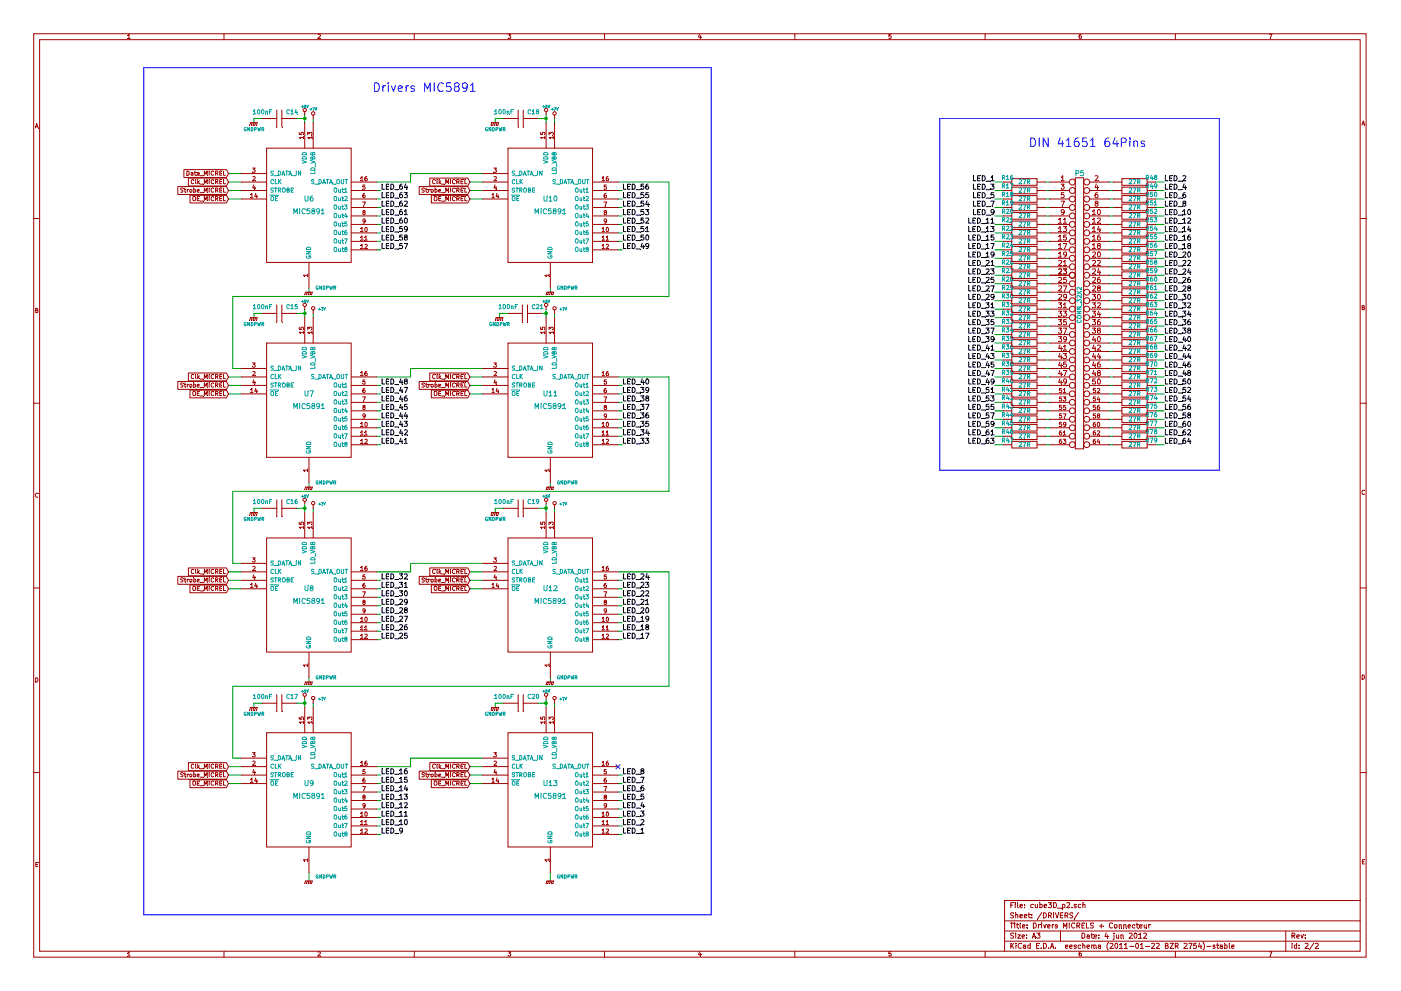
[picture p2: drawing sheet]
EESchema Schematic File Version 2  date 04.06.2012 11:26:17
LIBS:power
LIBS:device
LIBS:transistors
LIBS:conn
LIBS:linear
LIBS:regul
LIBS:74xx
LIBS:cmos4000
LIBS:adc-dac
LIBS:memory
LIBS:xilinx
LIBS:special
LIBS:microcontrollers
LIBS:dsp
LIBS:microchip
LIBS:analog_switches
LIBS:motorola
LIBS:texas
LIBS:intel
LIBS:audio
LIBS:interface
LIBS:digital-audio
LIBS:philips
LIBS:display
LIBS:cypress
LIBS:siliconi
LIBS:opto
LIBS:atmel
LIBS:contrib
LIBS:valves
LIBS:diplome
LIBS:transistor-power
LIBS:cube3D-cache
EELAYER 25  0
EELAYER END
$Descr A3 16535 11700
Sheet 2 2
Title "Drivers MICRELS + Connecteur"
Date "4 jun 2012"
Rev ""
Comp ""
Comment1 ""
Comment2 ""
Comment3 ""
Comment4 ""
$EndDescr
Text Notes 4400 1100 0    100  ~ 0
Drivers MIC5891
Wire Notes Line
	1700 10800 1700 800 
Wire Notes Line
	1700 10800 8400 10800
Wire Notes Line
	8400 10800 8400 800 
Wire Notes Line
	8400 800  1700 800 
Wire Wire Line
	5700 4650 5550 4650
Wire Wire Line
	5700 4450 5550 4450
Wire Wire Line
	2850 4550 2700 4550
Wire Wire Line
	2700 6950 2850 6950
Wire Wire Line
	2700 6750 2850 6750
Wire Wire Line
	5550 6850 5700 6850
Wire Wire Line
	5700 9250 5550 9250
Wire Wire Line
	5700 9050 5550 9050
Wire Wire Line
	2700 9150 2850 9150
Wire Wire Line
	2700 2350 2850 2350
Wire Wire Line
	2700 2150 2850 2150
Wire Wire Line
	5550 2350 5700 2350
Wire Wire Line
	5550 2150 5700 2150
Wire Wire Line
	6500 10300 6500 10400
Wire Wire Line
	11750 2550 11850 2550
Wire Wire Line
	11850 2350 11750 2350
Wire Wire Line
	11750 2750 11850 2750
Wire Wire Line
	11850 2950 11750 2950
Wire Wire Line
	11850 3150 11750 3150
Wire Wire Line
	11850 3350 11750 3350
Wire Wire Line
	11850 3550 11750 3550
Wire Wire Line
	11850 3750 11750 3750
Wire Wire Line
	11850 3950 11750 3950
Wire Wire Line
	11850 4150 11750 4150
Wire Wire Line
	11850 4350 11750 4350
Wire Wire Line
	11850 4550 11750 4550
Wire Wire Line
	11850 4750 11750 4750
Wire Wire Line
	11850 4950 11750 4950
Wire Wire Line
	11850 5150 11750 5150
Wire Wire Line
	13650 5250 13750 5250
Wire Wire Line
	13650 5050 13750 5050
Wire Wire Line
	13650 4850 13750 4850
Wire Wire Line
	13650 4650 13750 4650
Wire Wire Line
	13650 4450 13750 4450
Wire Wire Line
	13750 4250 13650 4250
Wire Wire Line
	13750 4050 13650 4050
Wire Wire Line
	13750 3850 13650 3850
Wire Wire Line
	13750 3650 13650 3650
Wire Wire Line
	13750 3450 13650 3450
Wire Wire Line
	13650 3250 13750 3250
Wire Wire Line
	13750 3050 13650 3050
Wire Wire Line
	13650 2850 13750 2850
Wire Wire Line
	13650 2650 13750 2650
Wire Wire Line
	13650 2450 13750 2450
Wire Wire Line
	13650 2250 13750 2250
Wire Wire Line
	13150 5150 13100 5150
Wire Wire Line
	13150 4950 13100 4950
Wire Wire Line
	13100 4750 13150 4750
Wire Wire Line
	13100 4550 13150 4550
Wire Wire Line
	13100 4350 13150 4350
Wire Wire Line
	13150 4150 13100 4150
Wire Wire Line
	13150 3950 13100 3950
Wire Wire Line
	13150 3750 13100 3750
Wire Wire Line
	13150 3550 13100 3550
Wire Wire Line
	13150 3350 13100 3350
Wire Wire Line
	13150 3150 13100 3150
Wire Wire Line
	13150 2950 13100 2950
Wire Wire Line
	13150 2750 13100 2750
Wire Wire Line
	13150 2550 13100 2550
Wire Wire Line
	13100 2350 13150 2350
Wire Wire Line
	13100 2150 13150 2150
Wire Wire Line
	12400 5150 12350 5150
Wire Wire Line
	12400 4950 12350 4950
Wire Wire Line
	12400 4750 12350 4750
Wire Wire Line
	12350 4550 12400 4550
Wire Wire Line
	12350 4350 12400 4350
Wire Wire Line
	12350 4150 12400 4150
Wire Wire Line
	12350 3950 12400 3950
Wire Wire Line
	12350 3750 12400 3750
Wire Wire Line
	12400 3550 12350 3550
Wire Wire Line
	12350 3350 12400 3350
Wire Wire Line
	12350 3150 12400 3150
Wire Wire Line
	12400 2950 12350 2950
Wire Wire Line
	12400 2750 12350 2750
Wire Wire Line
	12400 2550 12350 2550
Wire Wire Line
	12400 2350 12350 2350
Wire Wire Line
	12350 2150 12400 2150
Wire Wire Line
	12350 2250 12400 2250
Wire Wire Line
	12350 2450 12400 2450
Wire Wire Line
	12350 2650 12400 2650
Wire Wire Line
	12350 2850 12400 2850
Wire Wire Line
	12350 3050 12400 3050
Wire Wire Line
	12400 3250 12350 3250
Wire Wire Line
	12350 3450 12400 3450
Wire Wire Line
	12350 3650 12400 3650
Wire Wire Line
	12400 3850 12350 3850
Wire Wire Line
	12400 4050 12350 4050
Wire Wire Line
	12400 4250 12350 4250
Wire Wire Line
	12400 4450 12350 4450
Wire Wire Line
	12350 4650 12400 4650
Wire Wire Line
	12350 4850 12400 4850
Wire Wire Line
	12350 5050 12400 5050
Wire Wire Line
	12350 5250 12400 5250
Wire Wire Line
	13150 2250 13100 2250
Wire Wire Line
	13100 2450 13150 2450
Wire Wire Line
	13100 2650 13150 2650
Wire Wire Line
	13100 2850 13150 2850
Wire Wire Line
	13100 3050 13150 3050
Wire Wire Line
	13100 3250 13150 3250
Wire Wire Line
	13100 3450 13150 3450
Wire Wire Line
	13100 3650 13150 3650
Wire Wire Line
	13100 3850 13150 3850
Wire Wire Line
	13100 4050 13150 4050
Wire Wire Line
	13100 4250 13150 4250
Wire Wire Line
	13150 4450 13100 4450
Wire Wire Line
	13150 4650 13100 4650
Wire Wire Line
	13100 4850 13150 4850
Wire Wire Line
	13100 5050 13150 5050
Wire Wire Line
	13100 5250 13150 5250
Wire Wire Line
	11750 2150 11850 2150
Wire Wire Line
	13750 2150 13650 2150
Wire Wire Line
	13650 2350 13750 2350
Wire Wire Line
	13750 2550 13650 2550
Wire Wire Line
	13650 2750 13750 2750
Wire Wire Line
	13650 2950 13750 2950
Wire Wire Line
	13650 3150 13750 3150
Wire Wire Line
	13650 3350 13750 3350
Wire Wire Line
	13650 3550 13750 3550
Wire Wire Line
	13650 3750 13750 3750
Wire Wire Line
	13650 3950 13750 3950
Wire Wire Line
	13650 4150 13750 4150
Wire Wire Line
	13650 4350 13750 4350
Wire Wire Line
	13750 4550 13650 4550
Wire Wire Line
	13750 4750 13650 4750
Wire Wire Line
	13650 4950 13750 4950
Wire Wire Line
	13750 5150 13650 5150
Wire Wire Line
	11750 5250 11850 5250
Wire Wire Line
	11750 5050 11850 5050
Wire Wire Line
	11750 4850 11850 4850
Wire Wire Line
	11750 4650 11850 4650
Wire Wire Line
	11750 4450 11850 4450
Wire Wire Line
	11750 4250 11850 4250
Wire Wire Line
	11750 4050 11850 4050
Wire Wire Line
	11750 3850 11850 3850
Wire Wire Line
	11750 3650 11850 3650
Wire Wire Line
	11750 3450 11850 3450
Wire Wire Line
	11750 3250 11850 3250
Wire Wire Line
	11750 3050 11850 3050
Wire Wire Line
	11750 2850 11850 2850
Wire Wire Line
	11750 2250 11850 2250
Wire Wire Line
	11750 2450 11850 2450
Wire Wire Line
	11850 2650 11750 2650
Wire Wire Line
	7300 2450 7350 2450
Wire Wire Line
	7300 2650 7350 2650
Wire Wire Line
	7300 2850 7350 2850
Wire Wire Line
	7350 2350 7300 2350
Wire Wire Line
	4450 2950 4500 2950
Wire Wire Line
	4500 2750 4450 2750
Wire Wire Line
	4500 2550 4450 2550
Wire Wire Line
	4500 2350 4450 2350
Wire Wire Line
	4500 4550 4450 4550
Wire Wire Line
	4500 4750 4450 4750
Wire Wire Line
	4500 4950 4450 4950
Wire Wire Line
	4500 5150 4450 5150
Wire Wire Line
	7300 5250 7350 5250
Wire Wire Line
	7300 5050 7350 5050
Wire Wire Line
	7300 4850 7350 4850
Wire Wire Line
	7300 4650 7350 4650
Wire Wire Line
	4450 7550 4500 7550
Wire Wire Line
	4450 7350 4500 7350
Wire Wire Line
	4450 7150 4500 7150
Wire Wire Line
	4450 6950 4500 6950
Wire Wire Line
	7350 6850 7300 6850
Wire Wire Line
	7350 7050 7300 7050
Wire Wire Line
	7350 7250 7300 7250
Wire Wire Line
	7300 7450 7350 7450
Wire Wire Line
	4500 9150 4450 9150
Wire Wire Line
	4450 9350 4500 9350
Wire Wire Line
	4450 9550 4500 9550
Wire Wire Line
	4450 9750 4500 9750
Wire Wire Line
	7350 9850 7300 9850
Wire Wire Line
	7350 9650 7300 9650
Wire Wire Line
	7350 9450 7300 9450
Wire Wire Line
	7300 9250 7350 9250
Wire Wire Line
	4450 6750 4850 6750
Wire Wire Line
	4450 9050 4850 9050
Wire Wire Line
	2750 5800 7900 5800
Wire Wire Line
	4450 2150 4850 2150
Wire Wire Line
	3650 8000 3650 8050
Wire Wire Line
	3100 8300 3000 8300
Wire Wire Line
	3000 8300 3000 8350
Wire Wire Line
	3100 6000 3000 6000
Wire Wire Line
	3000 6000 3000 6050
Wire Wire Line
	6000 3700 5900 3700
Wire Wire Line
	5900 3700 5900 3750
Wire Wire Line
	3000 1450 3000 1400
Wire Wire Line
	3000 1400 3100 1400
Wire Wire Line
	6500 5700 6500 5750
Connection ~ 3600 6000
Wire Wire Line
	3500 6000 3600 6000
Connection ~ 6450 6000
Wire Wire Line
	6350 6000 6450 6000
Connection ~ 6450 1400
Wire Wire Line
	6350 1400 6450 1400
Connection ~ 3600 3700
Wire Wire Line
	3500 3700 3600 3700
Connection ~ 6450 3700
Wire Wire Line
	6400 3700 6450 3700
Wire Wire Line
	6450 8250 6450 8350
Wire Wire Line
	3600 8250 3600 8350
Wire Wire Line
	2850 8950 2750 8950
Wire Wire Line
	2750 8950 2750 8100
Wire Wire Line
	2850 6650 2750 6650
Wire Wire Line
	2750 6650 2750 5800
Wire Wire Line
	7900 5800 7900 4450
Wire Wire Line
	7900 4450 7300 4450
Wire Wire Line
	6450 1450 6450 1350
Wire Wire Line
	3700 1450 3700 1400
Wire Wire Line
	6550 3750 6550 3700
Wire Wire Line
	3700 6050 3700 6000
Wire Wire Line
	6550 8350 6550 8300
Wire Wire Line
	6500 3400 6500 3450
Wire Wire Line
	5700 8950 4850 8950
Wire Wire Line
	4850 8950 4850 9050
Wire Wire Line
	5700 2050 4850 2050
Wire Wire Line
	4850 2050 4850 2150
Wire Wire Line
	4850 4350 4850 4450
Wire Wire Line
	4850 6750 4850 6650
Wire Wire Line
	4850 6650 5700 6650
Wire Wire Line
	3650 3400 3650 3450
Wire Wire Line
	3700 8350 3700 8300
Wire Wire Line
	6550 6050 6550 6000
Wire Wire Line
	3700 3750 3700 3700
Wire Wire Line
	6550 1450 6550 1400
Wire Wire Line
	3600 1450 3600 1350
Wire Wire Line
	7300 2150 7900 2150
Wire Wire Line
	7900 2150 7900 3500
Wire Wire Line
	2750 4350 2750 3500
Wire Wire Line
	2750 4350 2850 4350
Wire Wire Line
	7300 6750 7900 6750
Wire Wire Line
	7900 6750 7900 8100
Wire Wire Line
	4850 4350 5700 4350
Wire Wire Line
	3500 8300 3600 8300
Connection ~ 3600 8300
Wire Wire Line
	6350 8300 6450 8300
Connection ~ 6450 8300
Wire Wire Line
	6450 3750 6450 3650
Wire Wire Line
	3600 3750 3600 3650
Wire Wire Line
	3500 1400 3600 1400
Connection ~ 3600 1400
Wire Wire Line
	6450 6050 6450 5950
Wire Wire Line
	3600 6050 3600 5950
Wire Wire Line
	3650 5700 3650 5750
Wire Wire Line
	5850 1450 5850 1400
Wire Wire Line
	5850 1400 5950 1400
Wire Wire Line
	3000 3750 3000 3700
Wire Wire Line
	3000 3700 3100 3700
Wire Wire Line
	5850 6050 5850 6000
Wire Wire Line
	5850 6000 5950 6000
Wire Wire Line
	5850 8350 5850 8300
Wire Wire Line
	5850 8300 5950 8300
Wire Wire Line
	6500 8000 6500 8050
Wire Wire Line
	2750 3500 7900 3500
Wire Wire Line
	7900 8100 2750 8100
Wire Wire Line
	4850 4450 4450 4450
Wire Wire Line
	7350 9150 7300 9150
Wire Wire Line
	7350 9350 7300 9350
Wire Wire Line
	7300 9550 7350 9550
Wire Wire Line
	7300 9750 7350 9750
Wire Wire Line
	4500 9850 4450 9850
Wire Wire Line
	4500 9650 4450 9650
Wire Wire Line
	4500 9450 4450 9450
Wire Wire Line
	4500 9250 4450 9250
Wire Wire Line
	7350 7550 7300 7550
Wire Wire Line
	7350 7350 7300 7350
Wire Wire Line
	7350 7150 7300 7150
Wire Wire Line
	7350 6950 7300 6950
Wire Wire Line
	4500 6850 4450 6850
Wire Wire Line
	4500 7050 4450 7050
Wire Wire Line
	4500 7250 4450 7250
Wire Wire Line
	4500 7450 4450 7450
Wire Wire Line
	7350 4550 7300 4550
Wire Wire Line
	7350 4750 7300 4750
Wire Wire Line
	7350 4950 7300 4950
Wire Wire Line
	7350 5150 7300 5150
Wire Wire Line
	4500 5250 4450 5250
Wire Wire Line
	4500 5050 4450 5050
Wire Wire Line
	4500 4850 4450 4850
Wire Wire Line
	4500 4650 4450 4650
Wire Wire Line
	4500 2250 4450 2250
Wire Wire Line
	4500 2450 4450 2450
Wire Wire Line
	4500 2650 4450 2650
Wire Wire Line
	4500 2850 4450 2850
Wire Wire Line
	7300 2250 7350 2250
Wire Wire Line
	7350 2950 7300 2950
Wire Wire Line
	7350 2750 7300 2750
Wire Wire Line
	7300 2550 7350 2550
Wire Wire Line
	3650 10300 3650 10400
Wire Wire Line
	5700 2250 5550 2250
Wire Wire Line
	2850 2050 2700 2050
Wire Wire Line
	2850 2250 2700 2250
Wire Wire Line
	2850 9050 2700 9050
Wire Wire Line
	2850 9250 2700 9250
Wire Wire Line
	5550 9150 5700 9150
Wire Wire Line
	5700 6750 5550 6750
Wire Wire Line
	5700 6950 5550 6950
Wire Wire Line
	2850 6850 2700 6850
Wire Wire Line
	2700 4450 2850 4450
Wire Wire Line
	2700 4650 2850 4650
Wire Wire Line
	5550 4550 5700 4550
Wire Notes Line
	14400 1400 11100 1400
Wire Notes Line
	14400 1400 14400 5550
Wire Notes Line
	14400 5550 11100 5550
Wire Notes Line
	11100 5550 11100 1400
Text Notes 12150 1750 0    100  ~ 0
DIN 41651 64Pins
Text GLabel 2700 9050 0    50   Input ~ 0
Clk_MICREL
Text GLabel 2700 9150 0    50   Input ~ 0
Strobe_MICREL
Text GLabel 2700 9250 0    50   Input ~ 0
~OE_MICREL
Text GLabel 5550 9250 0    50   Input ~ 0
~OE_MICREL
Text GLabel 5550 9150 0    50   Input ~ 0
Strobe_MICREL
Text GLabel 5550 9050 0    50   Input ~ 0
Clk_MICREL
Text GLabel 5550 6750 0    50   Input ~ 0
Clk_MICREL
Text GLabel 5550 6850 0    50   Input ~ 0
Strobe_MICREL
Text GLabel 5550 6950 0    50   Input ~ 0
~OE_MICREL
Text GLabel 2700 6950 0    50   Input ~ 0
~OE_MICREL
Text GLabel 2700 6850 0    50   Input ~ 0
Strobe_MICREL
Text GLabel 2700 6750 0    50   Input ~ 0
Clk_MICREL
Text GLabel 5550 4450 0    50   Input ~ 0
Clk_MICREL
Text GLabel 5550 4550 0    50   Input ~ 0
Strobe_MICREL
Text GLabel 5550 4650 0    50   Input ~ 0
~OE_MICREL
Text GLabel 2700 4650 0    50   Input ~ 0
~OE_MICREL
Text GLabel 2700 4550 0    50   Input ~ 0
Strobe_MICREL
Text GLabel 2700 4450 0    50   Input ~ 0
Clk_MICREL
Text GLabel 5550 2150 0    50   Input ~ 0
Clk_MICREL
Text GLabel 5550 2250 0    50   Input ~ 0
Strobe_MICREL
Text GLabel 5550 2350 0    50   Input ~ 0
~OE_MICREL
Text GLabel 2700 2350 0    50   Input ~ 0
~OE_MICREL
Text GLabel 2700 2250 0    50   Input ~ 0
Strobe_MICREL
Text GLabel 2700 2150 0    50   Input ~ 0
Clk_MICREL
Text GLabel 2700 2050 0    50   Input ~ 0
Data_MICREL
$Comp
L GNDPWR #PWR037
U 1 1
P 6500 10400
F 0 "#PWR037" H 6500 10450 40  0001 C CNN
F 1 "GNDPWR" H 6700 10450 40  0000 C CNN
	1    6500 10400
	1    0    0    -1  
$EndComp
$Comp
L GNDPWR #PWR038
U 1 1
P 3650 10400
F 0 "#PWR038" H 3650 10450 40  0001 C CNN
F 1 "GNDPWR" H 3850 10450 40  0000 C CNN
	1    3650 10400
	1    0    0    -1  
$EndComp
$Comp
L MIC5891 U6
U 1 1
P 3650 2400
F 0 "U6" H 3650 2450 60  0000 C CNN
F 1 "MIC5891" H 3650 2300 60  0000 C CNN
	1    3650 2400
	1    0    0    -1  
$EndComp
$Comp
L MIC5891 U7
U 1 1
P 3650 4700
F 0 "U7" H 3650 4750 60  0000 C CNN
F 1 "MIC5891" H 3650 4600 60  0000 C CNN
	1    3650 4700
	1    0    0    -1  
$EndComp
$Comp
L MIC5891 U10
U 1 1
P 6500 2400
F 0 "U10" H 6500 2450 60  0000 C CNN
F 1 "MIC5891" H 6500 2300 60  0000 C CNN
	1    6500 2400
	1    0    0    -1  
$EndComp
$Comp
L MIC5891 U11
U 1 1
P 6500 4700
F 0 "U11" H 6500 4750 60  0000 C CNN
F 1 "MIC5891" H 6500 4600 60  0000 C CNN
	1    6500 4700
	1    0    0    -1  
$EndComp
$Comp
L MIC5891 U13
U 1 1
P 6500 9300
F 0 "U13" H 6500 9350 60  0000 C CNN
F 1 "MIC5891" H 6500 9200 60  0000 C CNN
	1    6500 9300
	1    0    0    -1  
$EndComp
$Comp
L MIC5891 U12
U 1 1
P 6500 7000
F 0 "U12" H 6500 7050 60  0000 C CNN
F 1 "MIC5891" H 6500 6900 60  0000 C CNN
	1    6500 7000
	1    0    0    -1  
$EndComp
$Comp
L MIC5891 U9
U 1 1
P 3650 9300
F 0 "U9" H 3650 9350 60  0000 C CNN
F 1 "MIC5891" H 3650 9200 60  0000 C CNN
	1    3650 9300
	1    0    0    -1  
$EndComp
$Comp
L MIC5891 U8
U 1 1
P 3650 7000
F 0 "U8" H 3650 7050 60  0000 C CNN
F 1 "MIC5891" H 3650 6900 60  0000 C CNN
	1    3650 7000
	1    0    0    -1  
$EndComp
$Comp
L GNDPWR #PWR039
U 1 1
P 3650 3450
F 0 "#PWR039" H 3650 3500 40  0001 C CNN
F 1 "GNDPWR" H 3850 3500 40  0000 C CNN
	1    3650 3450
	1    0    0    -1  
$EndComp
$Comp
L GNDPWR #PWR040
U 1 1
P 6500 3450
F 0 "#PWR040" H 6500 3500 40  0001 C CNN
F 1 "GNDPWR" H 6700 3500 40  0000 C CNN
	1    6500 3450
	1    0    0    -1  
$EndComp
$Comp
L +7V #PWR041
U 1 1
P 3700 1400
F 0 "#PWR041" H 3700 1360 30  0001 C CNN
F 1 "+7V" H 3700 1510 30  0000 C CNN
	1    3700 1400
	1    0    0    -1  
$EndComp
$Comp
L +7V #PWR042
U 1 1
P 6550 1400
F 0 "#PWR042" H 6550 1360 30  0001 C CNN
F 1 "+7V" H 6550 1510 30  0000 C CNN
	1    6550 1400
	1    0    0    -1  
$EndComp
$Comp
L +7V #PWR043
U 1 1
P 3700 3700
F 0 "#PWR043" H 3700 3660 30  0001 C CNN
F 1 "+7V" H 3800 3750 30  0000 C CNN
	1    3700 3700
	1    0    0    -1  
$EndComp
$Comp
L +7V #PWR044
U 1 1
P 6550 3700
F 0 "#PWR044" H 6550 3660 30  0001 C CNN
F 1 "+7V" H 6650 3750 30  0000 C CNN
	1    6550 3700
	1    0    0    -1  
$EndComp
$Comp
L +7V #PWR045
U 1 1
P 3700 6000
F 0 "#PWR045" H 3700 5960 30  0001 C CNN
F 1 "+7V" H 3800 6050 30  0000 C CNN
	1    3700 6000
	1    0    0    -1  
$EndComp
$Comp
L +7V #PWR046
U 1 1
P 6550 6000
F 0 "#PWR046" H 6550 5960 30  0001 C CNN
F 1 "+7V" H 6650 6050 30  0000 C CNN
	1    6550 6000
	1    0    0    -1  
$EndComp
$Comp
L +7V #PWR047
U 1 1
P 3700 8300
F 0 "#PWR047" H 3700 8260 30  0001 C CNN
F 1 "+7V" H 3800 8350 30  0000 C CNN
	1    3700 8300
	1    0    0    -1  
$EndComp
$Comp
L +7V #PWR048
U 1 1
P 6550 8300
F 0 "#PWR048" H 6550 8260 30  0001 C CNN
F 1 "+7V" H 6650 8350 30  0000 C CNN
	1    6550 8300
	1    0    0    -1  
$EndComp
$Comp
L +5V #PWR049
U 1 1
P 3600 1350
F 0 "#PWR049" H 3600 1440 20  0001 C CNN
F 1 "+5V" H 3600 1440 30  0000 C CNN
	1    3600 1350
	1    0    0    -1  
$EndComp
$Comp
L +5V #PWR050
U 1 1
P 6450 1350
F 0 "#PWR050" H 6450 1440 20  0001 C CNN
F 1 "+5V" H 6450 1440 30  0000 C CNN
	1    6450 1350
	1    0    0    -1  
$EndComp
$Comp
L GNDPWR #PWR051
U 1 1
P 3650 5750
F 0 "#PWR051" H 3650 5800 40  0001 C CNN
F 1 "GNDPWR" H 3850 5800 40  0000 C CNN
	1    3650 5750
	1    0    0    -1  
$EndComp
$Comp
L GNDPWR #PWR052
U 1 1
P 6500 5750
F 0 "#PWR052" H 6500 5800 40  0001 C CNN
F 1 "GNDPWR" H 6700 5800 40  0000 C CNN
	1    6500 5750
	1    0    0    -1  
$EndComp
$Comp
L GNDPWR #PWR053
U 1 1
P 6500 8050
F 0 "#PWR053" H 6500 8100 40  0001 C CNN
F 1 "GNDPWR" H 6700 8100 40  0000 C CNN
	1    6500 8050
	1    0    0    -1  
$EndComp
$Comp
L GNDPWR #PWR054
U 1 1
P 3650 8050
F 0 "#PWR054" H 3650 8100 40  0001 C CNN
F 1 "GNDPWR" H 3850 8100 40  0000 C CNN
	1    3650 8050
	1    0    0    -1  
$EndComp
$Comp
L C C14
U 1 1
P 3300 1400
F 0 "C14" V 3200 1550 50  0000 L CNN
F 1 "100nF" V 3200 1200 50  0000 L CNN
	1    3300 1400
	0    1    1    0   
$EndComp
$Comp
L C C18
U 1 1
P 6150 1400
F 0 "C18" V 6050 1550 50  0000 L CNN
F 1 "100nF" V 6050 1200 50  0000 L CNN
	1    6150 1400
	0    1    1    0   
$EndComp
$Comp
L +5V #PWR055
U 1 1
P 3600 3650
F 0 "#PWR055" H 3600 3740 20  0001 C CNN
F 1 "+5V" H 3600 3740 30  0000 C CNN
	1    3600 3650
	1    0    0    -1  
$EndComp
$Comp
L C C15
U 1 1
P 3300 3700
F 0 "C15" V 3200 3850 50  0000 L CNN
F 1 "100nF" V 3200 3500 50  0000 L CNN
	1    3300 3700
	0    1    1    0   
$EndComp
$Comp
L C C21
U 1 1
P 6200 3700
F 0 "C21" V 6100 3850 50  0000 L CNN
F 1 "100nF" V 6100 3500 50  0000 L CNN
	1    6200 3700
	0    1    1    0   
$EndComp
$Comp
L +5V #PWR056
U 1 1
P 6450 3650
F 0 "#PWR056" H 6450 3740 20  0001 C CNN
F 1 "+5V" H 6450 3740 30  0000 C CNN
	1    6450 3650
	1    0    0    -1  
$EndComp
$Comp
L C C16
U 1 1
P 3300 6000
F 0 "C16" V 3200 6150 50  0000 L CNN
F 1 "100nF" V 3200 5800 50  0000 L CNN
	1    3300 6000
	0    1    1    0   
$EndComp
$Comp
L C C19
U 1 1
P 6150 6000
F 0 "C19" V 6050 6150 50  0000 L CNN
F 1 "100nF" V 6050 5800 50  0000 L CNN
	1    6150 6000
	0    1    1    0   
$EndComp
$Comp
L C C17
U 1 1
P 3300 8300
F 0 "C17" V 3200 8450 50  0000 L CNN
F 1 "100nF" V 3200 8100 50  0000 L CNN
	1    3300 8300
	0    1    1    0   
$EndComp
$Comp
L C C20
U 1 1
P 6150 8300
F 0 "C20" V 6050 8450 50  0000 L CNN
F 1 "100nF" V 6050 8100 50  0000 L CNN
	1    6150 8300
	0    1    1    0   
$EndComp
$Comp
L +5V #PWR057
U 1 1
P 3600 5950
F 0 "#PWR057" H 3600 6040 20  0001 C CNN
F 1 "+5V" H 3600 6040 30  0000 C CNN
	1    3600 5950
	1    0    0    -1  
$EndComp
$Comp
L +5V #PWR058
U 1 1
P 6450 5950
F 0 "#PWR058" H 6450 6040 20  0001 C CNN
F 1 "+5V" H 6450 6040 30  0000 C CNN
	1    6450 5950
	1    0    0    -1  
$EndComp
$Comp
L +5V #PWR059
U 1 1
P 6450 8250
F 0 "#PWR059" H 6450 8340 20  0001 C CNN
F 1 "+5V" H 6450 8340 30  0000 C CNN
	1    6450 8250
	1    0    0    -1  
$EndComp
$Comp
L +5V #PWR060
U 1 1
P 3600 8250
F 0 "#PWR060" H 3600 8340 20  0001 C CNN
F 1 "+5V" H 3600 8340 30  0000 C CNN
	1    3600 8250
	1    0    0    -1  
$EndComp
$Comp
L GNDPWR #PWR061
U 1 1
P 3000 1450
F 0 "#PWR061" H 3000 1500 40  0001 C CNN
F 1 "GNDPWR" H 3000 1370 40  0000 C CNN
	1    3000 1450
	1    0    0    -1  
$EndComp
$Comp
L GNDPWR #PWR062
U 1 1
P 5850 1450
F 0 "#PWR062" H 5850 1500 40  0001 C CNN
F 1 "GNDPWR" H 5850 1370 40  0000 C CNN
	1    5850 1450
	1    0    0    -1  
$EndComp
$Comp
L GNDPWR #PWR063
U 1 1
P 5900 3750
F 0 "#PWR063" H 5900 3800 40  0001 C CNN
F 1 "GNDPWR" H 5900 3670 40  0000 C CNN
	1    5900 3750
	1    0    0    -1  
$EndComp
$Comp
L GNDPWR #PWR064
U 1 1
P 3000 3750
F 0 "#PWR064" H 3000 3800 40  0001 C CNN
F 1 "GNDPWR" H 3000 3670 40  0000 C CNN
	1    3000 3750
	1    0    0    -1  
$EndComp
$Comp
L GNDPWR #PWR065
U 1 1
P 3000 6050
F 0 "#PWR065" H 3000 6100 40  0001 C CNN
F 1 "GNDPWR" H 3000 5970 40  0000 C CNN
	1    3000 6050
	1    0    0    -1  
$EndComp
$Comp
L GNDPWR #PWR066
U 1 1
P 5850 6050
F 0 "#PWR066" H 5850 6100 40  0001 C CNN
F 1 "GNDPWR" H 5850 5970 40  0000 C CNN
	1    5850 6050
	1    0    0    -1  
$EndComp
$Comp
L GNDPWR #PWR067
U 1 1
P 3000 8350
F 0 "#PWR067" H 3000 8400 40  0001 C CNN
F 1 "GNDPWR" H 3000 8270 40  0000 C CNN
	1    3000 8350
	1    0    0    -1  
$EndComp
$Comp
L GNDPWR #PWR068
U 1 1
P 5850 8350
F 0 "#PWR068" H 5850 8400 40  0001 C CNN
F 1 "GNDPWR" H 5850 8270 40  0000 C CNN
	1    5850 8350
	1    0    0    -1  
$EndComp
NoConn ~ 7300 9050
Text Label 7350 9850 0    60   ~ 0
LED_1
Text Label 7350 9750 0    60   ~ 0
LED_2
Text Label 7350 9650 0    60   ~ 0
LED_3
Text Label 7350 9550 0    60   ~ 0
LED_4
Text Label 7350 9450 0    60   ~ 0
LED_5
Text Label 7350 9350 0    60   ~ 0
LED_6
Text Label 7350 9250 0    60   ~ 0
LED_7
Text Label 7350 9150 0    60   ~ 0
LED_8
Text Label 4500 9850 0    60   ~ 0
LED_9
Text Label 4500 9750 0    60   ~ 0
LED_10
Text Label 4500 9650 0    60   ~ 0
LED_11
Text Label 4500 9550 0    60   ~ 0
LED_12
Text Label 4500 9450 0    60   ~ 0
LED_13
Text Label 4500 9350 0    60   ~ 0
LED_14
Text Label 4500 9250 0    60   ~ 0
LED_15
Text Label 4500 9150 0    60   ~ 0
LED_16
Text Label 7350 7550 0    60   ~ 0
LED_17
Text Label 7350 7450 0    60   ~ 0
LED_18
Text Label 7350 7350 0    60   ~ 0
LED_19
Text Label 7350 7250 0    60   ~ 0
LED_20
Text Label 7350 7150 0    60   ~ 0
LED_21
Text Label 7350 7050 0    60   ~ 0
LED_22
Text Label 7350 6950 0    60   ~ 0
LED_23
Text Label 7350 6850 0    60   ~ 0
LED_24
Text Label 4500 6950 0    60   ~ 0
LED_31
Text Label 4500 7050 0    60   ~ 0
LED_30
Text Label 4500 7150 0    60   ~ 0
LED_29
Text Label 4500 7250 0    60   ~ 0
LED_28
Text Label 4500 7350 0    60   ~ 0
LED_27
Text Label 4500 7450 0    60   ~ 0
LED_26
Text Label 4500 7550 0    60   ~ 0
LED_25
Text Label 7350 5250 0    60   ~ 0
LED_33
Text Label 7350 5150 0    60   ~ 0
LED_34
Text Label 7350 5050 0    60   ~ 0
LED_35
Text Label 7350 4950 0    60   ~ 0
LED_36
Text Label 7350 4850 0    60   ~ 0
LED_37
Text Label 7350 4750 0    60   ~ 0
LED_38
Text Label 7350 4650 0    60   ~ 0
LED_39
Text Label 7350 4550 0    60   ~ 0
LED_40
Text Label 4500 4550 0    60   ~ 0
LED_48
Text Label 4500 4650 0    60   ~ 0
LED_47
Text Label 4500 4750 0    60   ~ 0
LED_46
Text Label 4500 4850 0    60   ~ 0
LED_45
Text Label 4500 4950 0    60   ~ 0
LED_44
Text Label 4500 5050 0    60   ~ 0
LED_43
Text Label 4500 5150 0    60   ~ 0
LED_42
Text Label 4500 5250 0    60   ~ 0
LED_41
Text Label 7350 2950 0    60   ~ 0
LED_49
Text Label 7350 2850 0    60   ~ 0
LED_50
Text Label 7350 2750 0    60   ~ 0
LED_51
Text Label 7350 2650 0    60   ~ 0
LED_52
Text Label 7350 2550 0    60   ~ 0
LED_53
Text Label 7350 2450 0    60   ~ 0
LED_54
Text Label 7350 2350 0    60   ~ 0
LED_55
Text Label 7350 2250 0    60   ~ 0
LED_56
Text Label 4500 2250 0    60   ~ 0
LED_64
Text Label 4500 2350 0    60   ~ 0
LED_63
Text Label 4500 2450 0    60   ~ 0
LED_62
Text Label 4500 2550 0    60   ~ 0
LED_61
Text Label 4500 2650 0    60   ~ 0
LED_60
Text Label 4500 2750 0    60   ~ 0
LED_59
Text Label 4500 2850 0    60   ~ 0
LED_58
Text Label 4500 2950 0    60   ~ 0
LED_57
Text Label 4500 6850 0    60   ~ 0
LED_32
$Comp
L CONN_32X2 P5
U 1 1
P 12750 3600
F 0 "P5" H 12750 5150 60  0000 C CNN
F 1 "CONN_32X2" V 12750 3600 50  0000 C CNN
	1    12750 3600
	1    0    0    -1  
$EndComp
$Comp
L R R16
U 1 1
P 12100 2150
F 0 "R16" V 12050 1950 50  0000 C CNN
F 1 "27R" V 12100 2150 50  0000 C CNN
	1    12100 2150
	0    1    1    0   
$EndComp
$Comp
L R R17
U 1 1
P 12100 2250
F 0 "R17" V 12050 2050 50  0000 C CNN
F 1 "27R" V 12100 2250 50  0000 C CNN
	1    12100 2250
	0    1    1    0   
$EndComp
$Comp
L R R18
U 1 1
P 12100 2350
F 0 "R18" V 12050 2150 50  0000 C CNN
F 1 "27R" V 12100 2350 50  0000 C CNN
	1    12100 2350
	0    1    1    0   
$EndComp
$Comp
L R R19
U 1 1
P 12100 2450
F 0 "R19" V 12050 2250 50  0000 C CNN
F 1 "27R" V 12100 2450 50  0000 C CNN
	1    12100 2450
	0    1    1    0   
$EndComp
$Comp
L R R20
U 1 1
P 12100 2550
F 0 "R20" V 12050 2350 50  0000 C CNN
F 1 "27R" V 12100 2550 50  0000 C CNN
	1    12100 2550
	0    1    1    0   
$EndComp
$Comp
L R R21
U 1 1
P 12100 2650
F 0 "R21" V 12050 2450 50  0000 C CNN
F 1 "27R" V 12100 2650 50  0000 C CNN
	1    12100 2650
	0    1    1    0   
$EndComp
$Comp
L R R22
U 1 1
P 12100 2750
F 0 "R22" V 12050 2550 50  0000 C CNN
F 1 "27R" V 12100 2750 50  0000 C CNN
	1    12100 2750
	0    1    1    0   
$EndComp
$Comp
L R R23
U 1 1
P 12100 2850
F 0 "R23" V 12050 2650 50  0000 C CNN
F 1 "27R" V 12100 2850 50  0000 C CNN
	1    12100 2850
	0    1    1    0   
$EndComp
$Comp
L R R24
U 1 1
P 12100 2950
F 0 "R24" V 12050 2750 50  0000 C CNN
F 1 "27R" V 12100 2950 50  0000 C CNN
	1    12100 2950
	0    1    1    0   
$EndComp
$Comp
L R R33
U 1 1
P 12100 3850
F 0 "R33" V 12050 3650 50  0000 C CNN
F 1 "27R" V 12100 3850 50  0000 C CNN
	1    12100 3850
	0    1    1    0   
$EndComp
$Comp
L R R32
U 1 1
P 12100 3750
F 0 "R32" V 12050 3550 50  0000 C CNN
F 1 "27R" V 12100 3750 50  0000 C CNN
	1    12100 3750
	0    1    1    0   
$EndComp
$Comp
L R R31
U 1 1
P 12100 3650
F 0 "R31" V 12050 3450 50  0000 C CNN
F 1 "27R" V 12100 3650 50  0000 C CNN
	1    12100 3650
	0    1    1    0   
$EndComp
$Comp
L R R30
U 1 1
P 12100 3550
F 0 "R30" V 12050 3350 50  0000 C CNN
F 1 "27R" V 12100 3550 50  0000 C CNN
	1    12100 3550
	0    1    1    0   
$EndComp
$Comp
L R R29
U 1 1
P 12100 3450
F 0 "R29" V 12050 3250 50  0000 C CNN
F 1 "27R" V 12100 3450 50  0000 C CNN
	1    12100 3450
	0    1    1    0   
$EndComp
$Comp
L R R28
U 1 1
P 12100 3350
F 0 "R28" V 12050 3150 50  0000 C CNN
F 1 "27R" V 12100 3350 50  0000 C CNN
	1    12100 3350
	0    1    1    0   
$EndComp
$Comp
L R R27
U 1 1
P 12100 3250
F 0 "R27" V 12050 3050 50  0000 C CNN
F 1 "27R" V 12100 3250 50  0000 C CNN
	1    12100 3250
	0    1    1    0   
$EndComp
$Comp
L R R26
U 1 1
P 12100 3150
F 0 "R26" V 12050 2950 50  0000 C CNN
F 1 "27R" V 12100 3150 50  0000 C CNN
	1    12100 3150
	0    1    1    0   
$EndComp
$Comp
L R R25
U 1 1
P 12100 3050
F 0 "R25" V 12050 2850 50  0000 C CNN
F 1 "27R" V 12100 3050 50  0000 C CNN
	1    12100 3050
	0    1    1    0   
$EndComp
$Comp
L R R43
U 1 1
P 12100 4850
F 0 "R43" V 12050 4650 50  0000 C CNN
F 1 "27R" V 12100 4850 50  0000 C CNN
	1    12100 4850
	0    1    1    0   
$EndComp
$Comp
L R R44
U 1 1
P 12100 4950
F 0 "R44" V 12050 4750 50  0000 C CNN
F 1 "27R" V 12100 4950 50  0000 C CNN
	1    12100 4950
	0    1    1    0   
$EndComp
$Comp
L R R45
U 1 1
P 12100 5050
F 0 "R45" V 12050 4850 50  0000 C CNN
F 1 "27R" V 12100 5050 50  0000 C CNN
	1    12100 5050
	0    1    1    0   
$EndComp
$Comp
L R R46
U 1 1
P 12100 5150
F 0 "R46" V 12050 4950 50  0000 C CNN
F 1 "27R" V 12100 5150 50  0000 C CNN
	1    12100 5150
	0    1    1    0   
$EndComp
$Comp
L R R47
U 1 1
P 12100 5250
F 0 "R47" V 12050 5050 50  0000 C CNN
F 1 "27R" V 12100 5250 50  0000 C CNN
	1    12100 5250
	0    1    1    0   
$EndComp
$Comp
L R R42
U 1 1
P 12100 4750
F 0 "R42" V 12050 4550 50  0000 C CNN
F 1 "27R" V 12100 4750 50  0000 C CNN
	1    12100 4750
	0    1    1    0   
$EndComp
$Comp
L R R41
U 1 1
P 12100 4650
F 0 "R41" V 12050 4450 50  0000 C CNN
F 1 "27R" V 12100 4650 50  0000 C CNN
	1    12100 4650
	0    1    1    0   
$EndComp
$Comp
L R R40
U 1 1
P 12100 4550
F 0 "R40" V 12050 4350 50  0000 C CNN
F 1 "27R" V 12100 4550 50  0000 C CNN
	1    12100 4550
	0    1    1    0   
$EndComp
$Comp
L R R39
U 1 1
P 12100 4450
F 0 "R39" V 12050 4250 50  0000 C CNN
F 1 "27R" V 12100 4450 50  0000 C CNN
	1    12100 4450
	0    1    1    0   
$EndComp
$Comp
L R R38
U 1 1
P 12100 4350
F 0 "R38" V 12050 4150 50  0000 C CNN
F 1 "27R" V 12100 4350 50  0000 C CNN
	1    12100 4350
	0    1    1    0   
$EndComp
$Comp
L R R37
U 1 1
P 12100 4250
F 0 "R37" V 12050 4050 50  0000 C CNN
F 1 "27R" V 12100 4250 50  0000 C CNN
	1    12100 4250
	0    1    1    0   
$EndComp
$Comp
L R R36
U 1 1
P 12100 4150
F 0 "R36" V 12050 3950 50  0000 C CNN
F 1 "27R" V 12100 4150 50  0000 C CNN
	1    12100 4150
	0    1    1    0   
$EndComp
$Comp
L R R35
U 1 1
P 12100 4050
F 0 "R35" V 12050 3850 50  0000 C CNN
F 1 "27R" V 12100 4050 50  0000 C CNN
	1    12100 4050
	0    1    1    0   
$EndComp
$Comp
L R R34
U 1 1
P 12100 3950
F 0 "R34" V 12050 3750 50  0000 C CNN
F 1 "27R" V 12100 3950 50  0000 C CNN
	1    12100 3950
	0    1    1    0   
$EndComp
$Comp
L R R66
U 1 1
P 13400 3950
F 0 "R66" V 13350 4150 50  0000 C CNN
F 1 "27R" V 13400 3950 50  0000 C CNN
	1    13400 3950
	0    1    1    0   
$EndComp
$Comp
L R R67
U 1 1
P 13400 4050
F 0 "R67" V 13350 4250 50  0000 C CNN
F 1 "27R" V 13400 4050 50  0000 C CNN
	1    13400 4050
	0    1    1    0   
$EndComp
$Comp
L R R68
U 1 1
P 13400 4150
F 0 "R68" V 13350 4350 50  0000 C CNN
F 1 "27R" V 13400 4150 50  0000 C CNN
	1    13400 4150
	0    1    1    0   
$EndComp
$Comp
L R R69
U 1 1
P 13400 4250
F 0 "R69" V 13350 4450 50  0000 C CNN
F 1 "27R" V 13400 4250 50  0000 C CNN
	1    13400 4250
	0    1    1    0   
$EndComp
$Comp
L R R70
U 1 1
P 13400 4350
F 0 "R70" V 13350 4550 50  0000 C CNN
F 1 "27R" V 13400 4350 50  0000 C CNN
	1    13400 4350
	0    1    1    0   
$EndComp
$Comp
L R R71
U 1 1
P 13400 4450
F 0 "R71" V 13350 4650 50  0000 C CNN
F 1 "27R" V 13400 4450 50  0000 C CNN
	1    13400 4450
	0    1    1    0   
$EndComp
$Comp
L R R72
U 1 1
P 13400 4550
F 0 "R72" V 13350 4750 50  0000 C CNN
F 1 "27R" V 13400 4550 50  0000 C CNN
	1    13400 4550
	0    1    1    0   
$EndComp
$Comp
L R R73
U 1 1
P 13400 4650
F 0 "R73" V 13350 4850 50  0000 C CNN
F 1 "27R" V 13400 4650 50  0000 C CNN
	1    13400 4650
	0    1    1    0   
$EndComp
$Comp
L R R74
U 1 1
P 13400 4750
F 0 "R74" V 13350 4950 50  0000 C CNN
F 1 "27R" V 13400 4750 50  0000 C CNN
	1    13400 4750
	0    1    1    0   
$EndComp
$Comp
L R R79
U 1 1
P 13400 5250
F 0 "R79" V 13350 5450 50  0000 C CNN
F 1 "27R" V 13400 5250 50  0000 C CNN
	1    13400 5250
	0    1    1    0   
$EndComp
$Comp
L R R78
U 1 1
P 13400 5150
F 0 "R78" V 13350 5350 50  0000 C CNN
F 1 "27R" V 13400 5150 50  0000 C CNN
	1    13400 5150
	0    1    1    0   
$EndComp
$Comp
L R R77
U 1 1
P 13400 5050
F 0 "R77" V 13350 5250 50  0000 C CNN
F 1 "27R" V 13400 5050 50  0000 C CNN
	1    13400 5050
	0    1    1    0   
$EndComp
$Comp
L R R76
U 1 1
P 13400 4950
F 0 "R76" V 13350 5150 50  0000 C CNN
F 1 "27R" V 13400 4950 50  0000 C CNN
	1    13400 4950
	0    1    1    0   
$EndComp
$Comp
L R R75
U 1 1
P 13400 4850
F 0 "R75" V 13350 5050 50  0000 C CNN
F 1 "27R" V 13400 4850 50  0000 C CNN
	1    13400 4850
	0    1    1    0   
$EndComp
$Comp
L R R57
U 1 1
P 13400 3050
F 0 "R57" V 13350 3250 50  0000 C CNN
F 1 "27R" V 13400 3050 50  0000 C CNN
	1    13400 3050
	0    1    1    0   
$EndComp
$Comp
L R R58
U 1 1
P 13400 3150
F 0 "R58" V 13350 3350 50  0000 C CNN
F 1 "27R" V 13400 3150 50  0000 C CNN
	1    13400 3150
	0    1    1    0   
$EndComp
$Comp
L R R59
U 1 1
P 13400 3250
F 0 "R59" V 13350 3450 50  0000 C CNN
F 1 "27R" V 13400 3250 50  0000 C CNN
	1    13400 3250
	0    1    1    0   
$EndComp
$Comp
L R R60
U 1 1
P 13400 3350
F 0 "R60" V 13350 3550 50  0000 C CNN
F 1 "27R" V 13400 3350 50  0000 C CNN
	1    13400 3350
	0    1    1    0   
$EndComp
$Comp
L R R61
U 1 1
P 13400 3450
F 0 "R61" V 13350 3650 50  0000 C CNN
F 1 "27R" V 13400 3450 50  0000 C CNN
	1    13400 3450
	0    1    1    0   
$EndComp
$Comp
L R R62
U 1 1
P 13400 3550
F 0 "R62" V 13350 3750 50  0000 C CNN
F 1 "27R" V 13400 3550 50  0000 C CNN
	1    13400 3550
	0    1    1    0   
$EndComp
$Comp
L R R63
U 1 1
P 13400 3650
F 0 "R63" V 13350 3850 50  0000 C CNN
F 1 "27R" V 13400 3650 50  0000 C CNN
	1    13400 3650
	0    1    1    0   
$EndComp
$Comp
L R R64
U 1 1
P 13400 3750
F 0 "R64" V 13350 3950 50  0000 C CNN
F 1 "27R" V 13400 3750 50  0000 C CNN
	1    13400 3750
	0    1    1    0   
$EndComp
$Comp
L R R65
U 1 1
P 13400 3850
F 0 "R65" V 13350 4050 50  0000 C CNN
F 1 "27R" V 13400 3850 50  0000 C CNN
	1    13400 3850
	0    1    1    0   
$EndComp
$Comp
L R R56
U 1 1
P 13400 2950
F 0 "R56" V 13350 3150 50  0000 C CNN
F 1 "27R" V 13400 2950 50  0000 C CNN
	1    13400 2950
	0    1    1    0   
$EndComp
$Comp
L R R55
U 1 1
P 13400 2850
F 0 "R55" V 13350 3050 50  0000 C CNN
F 1 "27R" V 13400 2850 50  0000 C CNN
	1    13400 2850
	0    1    1    0   
$EndComp
$Comp
L R R54
U 1 1
P 13400 2750
F 0 "R54" V 13350 2950 50  0000 C CNN
F 1 "27R" V 13400 2750 50  0000 C CNN
	1    13400 2750
	0    1    1    0   
$EndComp
$Comp
L R R53
U 1 1
P 13400 2650
F 0 "R53" V 13350 2850 50  0000 C CNN
F 1 "27R" V 13400 2650 50  0000 C CNN
	1    13400 2650
	0    1    1    0   
$EndComp
$Comp
L R R52
U 1 1
P 13400 2550
F 0 "R52" V 13350 2750 50  0000 C CNN
F 1 "27R" V 13400 2550 50  0000 C CNN
	1    13400 2550
	0    1    1    0   
$EndComp
$Comp
L R R51
U 1 1
P 13400 2450
F 0 "R51" V 13350 2650 50  0000 C CNN
F 1 "27R" V 13400 2450 50  0000 C CNN
	1    13400 2450
	0    1    1    0   
$EndComp
$Comp
L R R50
U 1 1
P 13400 2350
F 0 "R50" V 13350 2550 50  0000 C CNN
F 1 "27R" V 13400 2350 50  0000 C CNN
	1    13400 2350
	0    1    1    0   
$EndComp
$Comp
L R R49
U 1 1
P 13400 2250
F 0 "R49" V 13350 2450 50  0000 C CNN
F 1 "27R" V 13400 2250 50  0000 C CNN
	1    13400 2250
	0    1    1    0   
$EndComp
$Comp
L R R48
U 1 1
P 13400 2150
F 0 "R48" V 13350 2350 50  0000 C CNN
F 1 "27R" V 13400 2150 50  0000 C CNN
	1    13400 2150
	0    1    1    0   
$EndComp
Text Label 11750 2150 2    60   ~ 0
LED_1
Text Label 13750 2150 0    60   ~ 0
LED_2
Text Label 11750 2250 2    60   ~ 0
LED_3
Text Label 13750 2250 0    60   ~ 0
LED_4
Text Label 11750 2350 2    60   ~ 0
LED_5
Text Label 13750 2350 0    60   ~ 0
LED_6
Text Label 11750 2450 2    60   ~ 0
LED_7
Text Label 11750 2650 2    60   ~ 0
LED_11
Text Label 11750 2550 2    60   ~ 0
LED_9
Text Label 11750 2950 2    60   ~ 0
LED_17
Text Label 11750 3050 2    60   ~ 0
LED_19
Text Label 11750 2850 2    60   ~ 0
LED_15
Text Label 11750 2750 2    60   ~ 0
LED_13
Text Label 11750 3550 2    60   ~ 0
LED_29
Text Label 11750 3650 2    60   ~ 0
LED_31
Text Label 11750 3850 2    60   ~ 0
LED_35
Text Label 11750 3750 2    60   ~ 0
LED_33
Text Label 11750 3350 2    60   ~ 0
LED_25
Text Label 11750 3450 2    60   ~ 0
LED_27
Text Label 11750 3250 2    60   ~ 0
LED_23
Text Label 11750 3150 2    60   ~ 0
LED_21
Text Label 11750 4150 2    60   ~ 0
LED_41
Text Label 11750 4250 2    60   ~ 0
LED_43
Text Label 11750 4450 2    60   ~ 0
LED_47
Text Label 11750 4350 2    60   ~ 0
LED_45
Text Label 11750 4750 2    60   ~ 0
LED_53
Text Label 11750 4850 2    60   ~ 0
LED_55
Text Label 11750 4650 2    60   ~ 0
LED_51
Text Label 11750 4550 2    60   ~ 0
LED_49
Text Label 11750 4050 2    60   ~ 0
LED_39
Text Label 11750 3950 2    60   ~ 0
LED_37
Text Label 11750 4950 2    60   ~ 0
LED_57
Text Label 11750 5050 2    60   ~ 0
LED_59
Text Label 11750 5150 2    60   ~ 0
LED_61
Text Label 11750 5250 2    60   ~ 0
LED_63
Text Label 13750 2450 0    60   ~ 0
LED_8
Text Label 13750 2550 0    60   ~ 0
LED_10
Text Label 13750 2650 0    60   ~ 0
LED_12
Text Label 13750 2750 0    60   ~ 0
LED_14
Text Label 13750 2850 0    60   ~ 0
LED_16
Text Label 13750 3450 0    60   ~ 0
LED_28
Text Label 13750 3350 0    60   ~ 0
LED_26
Text Label 13750 3250 0    60   ~ 0
LED_24
Text Label 13750 3150 0    60   ~ 0
LED_22
Text Label 13750 3050 0    60   ~ 0
LED_20
Text Label 13750 2950 0    60   ~ 0
LED_18
Text Label 13750 4050 0    60   ~ 0
LED_40
Text Label 13750 4150 0    60   ~ 0
LED_42
Text Label 13750 4250 0    60   ~ 0
LED_44
Text Label 13750 4350 0    60   ~ 0
LED_46
Text Label 13750 4450 0    60   ~ 0
LED_48
Text Label 13750 4550 0    60   ~ 0
LED_50
Text Label 13750 3950 0    60   ~ 0
LED_38
Text Label 13750 3850 0    60   ~ 0
LED_36
Text Label 13750 3750 0    60   ~ 0
LED_34
Text Label 13750 3650 0    60   ~ 0
LED_32
Text Label 13750 3550 0    60   ~ 0
LED_30
Text Label 13750 4850 0    60   ~ 0
LED_56
Text Label 13750 4950 0    60   ~ 0
LED_58
Text Label 13750 5050 0    60   ~ 0
LED_60
Text Label 13750 5150 0    60   ~ 0
LED_62
Text Label 13750 5250 0    60   ~ 0
LED_64
Text Label 13750 4650 0    60   ~ 0
LED_52
Text Label 13750 4750 0    60   ~ 0
LED_54
$EndSCHEMATC
